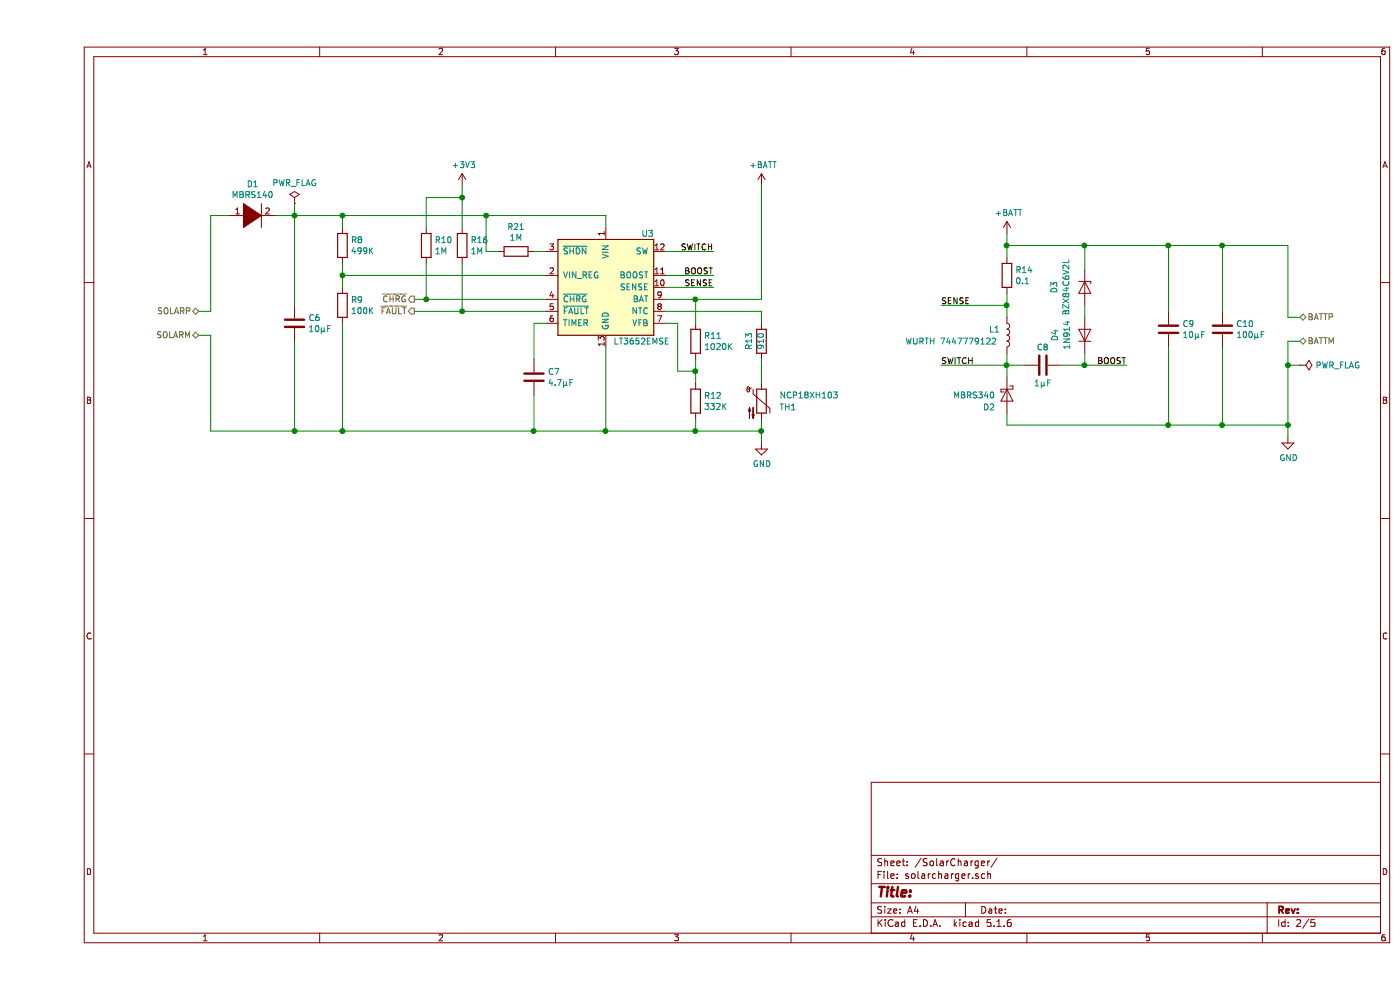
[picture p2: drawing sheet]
EESchema Schematic File Version 4
EELAYER 30 0
EELAYER END
$Descr A4 11693 8268
encoding utf-8
Sheet 2 5
Title ""
Date ""
Rev ""
Comp ""
Comment1 ""
Comment2 ""
Comment3 ""
Comment4 ""
$EndDescr
$Comp
L huhnsfx-rescue:LT3652EMSE-Battery_Management U3
U 1 1
P 4750 2400
AR Path="/5D389DC2" Ref="U3"  Part="1" 
AR Path="/5D389AA1/5D389DC2" Ref="U3"  Part="1" 
F 0 "U3" H 5100 2850 50  0000 C CNN
F 1 "LT3652EMSE" H 5050 1950 50  0000 C CNN
F 2 "Package_SO:MSOP-12-1EP_3x4mm_P0.65mm_EP1.65x2.85mm" H 4750 1800 50  0001 C CNN
F 3 "https://www.analog.com/media/en/technical-documentation/data-sheets/3652fe.pdf" H 5350 1600 50  0001 C CNN
	1    4750 2400
	1    0    0    -1  
$EndComp
$Comp
L pspice:DIODE D1
U 1 1
P 1800 1800
F 0 "D1" H 1800 2065 50  0000 C CNN
F 1 "MBRS140" H 1800 1974 50  0000 C CNN
F 2 "Diode_SMD:D_SMB" H 1800 1800 50  0001 C CNN
F 3 "~" H 1800 1800 50  0001 C CNN
	1    1800 1800
	1    0    0    -1  
$EndComp
$Comp
L huhnsfx-rescue:R-Device R8
U 1 1
P 2550 2050
F 0 "R8" H 2620 2096 50  0000 L CNN
F 1 "499K" H 2620 2005 50  0000 L CNN
F 2 "Resistor_SMD:R_0603_1608Metric" V 2480 2050 50  0001 C CNN
F 3 "~" H 2550 2050 50  0001 C CNN
	1    2550 2050
	1    0    0    -1  
$EndComp
$Comp
L huhnsfx-rescue:R-Device R9
U 1 1
P 2550 2550
F 0 "R9" H 2620 2596 50  0000 L CNN
F 1 "100K" H 2620 2505 50  0000 L CNN
F 2 "Resistor_SMD:R_0603_1608Metric" V 2480 2550 50  0001 C CNN
F 3 "~" H 2550 2550 50  0001 C CNN
	1    2550 2550
	1    0    0    -1  
$EndComp
$Comp
L huhnsfx-rescue:C-Device C6
U 1 1
P 2150 2700
F 0 "C6" H 2265 2746 50  0000 L CNN
F 1 "10µF" H 2265 2655 50  0000 L CNN
F 2 "Capacitor_SMD:C_0603_1608Metric" H 2188 2550 50  0001 C CNN
F 3 "~" H 2150 2700 50  0001 C CNN
	1    2150 2700
	1    0    0    -1  
$EndComp
Wire Wire Line
	2550 1800 2550 1900
Wire Wire Line
	4750 1900 4750 1800
Wire Wire Line
	3850 2100 3750 2100
Wire Wire Line
	3750 2100 3750 1800
$Comp
L huhnsfx-rescue:C-Device C7
U 1 1
P 4150 3150
F 0 "C7" H 4265 3196 50  0000 L CNN
F 1 "4.7µF" H 4265 3105 50  0000 L CNN
F 2 "Capacitor_SMD:C_0603_1608Metric" H 4188 3000 50  0001 C CNN
F 3 "~" H 4150 3150 50  0001 C CNN
	1    4150 3150
	1    0    0    -1  
$EndComp
Wire Wire Line
	2000 1800 2150 1800
$Comp
L power:GND #PWR023
U 1 1
P 6050 3700
F 0 "#PWR023" H 6050 3450 50  0001 C CNN
F 1 "GND" H 6055 3527 50  0000 C CNN
F 2 "" H 6050 3700 50  0001 C CNN
F 3 "" H 6050 3700 50  0001 C CNN
	1    6050 3700
	1    0    0    -1  
$EndComp
$Comp
L huhnsfx-rescue:R-Device R11
U 1 1
P 5500 2850
F 0 "R11" H 5570 2896 50  0000 L CNN
F 1 "1020K" H 5570 2805 50  0000 L CNN
F 2 "Resistor_SMD:R_0603_1608Metric" V 5430 2850 50  0001 C CNN
F 3 "~" H 5500 2850 50  0001 C CNN
	1    5500 2850
	1    0    0    -1  
$EndComp
$Comp
L huhnsfx-rescue:R-Device R12
U 1 1
P 5500 3350
F 0 "R12" H 5570 3396 50  0000 L CNN
F 1 "332K" H 5570 3305 50  0000 L CNN
F 2 "Resistor_SMD:R_0603_1608Metric" V 5430 3350 50  0001 C CNN
F 3 "~" H 5500 3350 50  0001 C CNN
	1    5500 3350
	1    0    0    -1  
$EndComp
$Comp
L huhnsfx-rescue:Thermistor_NTC-Device TH1
U 1 1
P 6050 3350
F 0 "TH1" H 6200 3300 50  0000 L CNN
F 1 "NCP18XH103" H 6200 3400 50  0000 L CNN
F 2 "Resistor_SMD:R_0603_1608Metric" H 6050 3400 50  0001 C CNN
F 3 "~" H 6050 3400 50  0001 C CNN
	1    6050 3350
	1    0    0    -1  
$EndComp
$Comp
L huhnsfx-rescue:R-Device R13
U 1 1
P 6050 2850
F 0 "R13" V 6150 2850 50  0000 C CNN
F 1 "910" V 6050 2850 50  0000 C CNN
F 2 "Resistor_SMD:R_0603_1608Metric" V 5980 2850 50  0001 C CNN
F 3 "~" H 6050 2850 50  0001 C CNN
	1    6050 2850
	-1   0    0    1   
$EndComp
Wire Wire Line
	6050 3500 6050 3600
Wire Wire Line
	5500 3600 5500 3500
Wire Wire Line
	2150 2550 2150 1800
Connection ~ 2150 1800
Wire Wire Line
	2150 1800 2550 1800
Wire Wire Line
	2550 3600 2150 3600
$Comp
L huhnsfx-rescue:R-Device R10
U 1 1
P 3250 2050
F 0 "R10" H 3320 2096 50  0000 L CNN
F 1 "1M" H 3320 2005 50  0000 L CNN
F 2 "Resistor_SMD:R_0603_1608Metric" V 3180 2050 50  0001 C CNN
F 3 "~" H 3250 2050 50  0001 C CNN
	1    3250 2050
	1    0    0    -1  
$EndComp
Wire Wire Line
	2550 2200 2550 2300
Wire Wire Line
	2550 1800 3750 1800
Connection ~ 2550 1800
Connection ~ 2550 2300
Wire Wire Line
	2550 2300 2550 2400
Connection ~ 2550 3600
Text HLabel 3150 2500 0    50   Output ~ 0
~CHRG
$Comp
L huhnsfx-rescue:L-Device L1
U 1 1
P 8100 2800
F 0 "L1" H 7950 2850 50  0000 L CNN
F 1 "WURTH 7447779122" H 7250 2750 50  0000 L CNN
F 2 "Inductor_SMD:L_Wuerth_WE-PD-Typ-7345" H 8100 2800 50  0001 C CNN
F 3 "~" H 8100 2800 50  0001 C CNN
	1    8100 2800
	1    0    0    -1  
$EndComp
$Comp
L huhnsfx-rescue:C-Device C9
U 1 1
P 9450 2750
F 0 "C9" H 9565 2796 50  0000 L CNN
F 1 "10µF" H 9565 2705 50  0000 L CNN
F 2 "Capacitor_SMD:C_0603_1608Metric" H 9488 2600 50  0001 C CNN
F 3 "~" H 9450 2750 50  0001 C CNN
	1    9450 2750
	1    0    0    -1  
$EndComp
Wire Wire Line
	2150 2850 2150 3600
Wire Wire Line
	2550 2700 2550 3600
Wire Wire Line
	6050 3000 6050 3200
Wire Wire Line
	6050 2700 6050 2600
$Comp
L huhnsfx-rescue:C-Device C10
U 1 1
P 9900 2750
F 0 "C10" H 10015 2796 50  0000 L CNN
F 1 "100µF" H 10015 2705 50  0000 L CNN
F 2 "Capacitor_SMD:CP_Elec_6.3x3" H 9938 2600 50  0001 C CNN
F 3 "~" H 9900 2750 50  0001 C CNN
	1    9900 2750
	1    0    0    -1  
$EndComp
$Comp
L huhnsfx-rescue:MBR340-Diode D2
U 1 1
P 8100 3300
F 0 "D2" V 8200 3100 50  0000 L CNN
F 1 "MBRS340" V 8100 2850 50  0000 L CNN
F 2 "Diode_SMD:D_SMC" H 8100 3125 50  0001 C CNN
F 3 "http://www.onsemi.com/pub_link/Collateral/MBR340-D.PDF" H 8100 3300 50  0001 C CNN
	1    8100 3300
	0    1    1    0   
$EndComp
Wire Wire Line
	5500 3000 5500 3100
Connection ~ 5500 3600
Wire Wire Line
	5500 3600 6050 3600
Wire Wire Line
	5500 2500 5500 2700
Wire Wire Line
	5250 2500 5500 2500
Wire Wire Line
	5250 2700 5350 2700
Wire Wire Line
	5350 2700 5350 3100
Wire Wire Line
	5350 3100 5500 3100
Connection ~ 5500 3100
Wire Wire Line
	5500 3100 5500 3200
Wire Wire Line
	5250 2600 6050 2600
Wire Wire Line
	4750 2900 4750 3600
Connection ~ 4750 3600
Wire Wire Line
	4750 3600 5500 3600
Wire Wire Line
	5250 2400 5650 2400
Text Label 5650 2400 2    50   ~ 0
SENSE
Wire Wire Line
	5250 2300 5650 2300
Text Label 5650 2300 2    50   ~ 0
BOOST
Wire Wire Line
	5250 2100 5650 2100
Text Label 5650 2100 2    50   ~ 0
SWITCH
Wire Wire Line
	6050 3600 6050 3700
Connection ~ 6050 3600
Connection ~ 2150 3600
Wire Wire Line
	1450 1800 1600 1800
Wire Wire Line
	1450 3600 2150 3600
$Comp
L power:+BATT #PWR022
U 1 1
P 6050 1550
F 0 "#PWR022" H 6050 1400 50  0001 C CNN
F 1 "+BATT" H 6065 1723 50  0000 C CNN
F 2 "" H 6050 1550 50  0001 C CNN
F 3 "" H 6050 1550 50  0001 C CNN
	1    6050 1550
	1    0    0    -1  
$EndComp
Wire Wire Line
	5500 2500 6050 2500
Connection ~ 5500 2500
$Comp
L huhnsfx-rescue:R-Device R14
U 1 1
P 8100 2300
F 0 "R14" H 8170 2346 50  0000 L CNN
F 1 "0.1" H 8170 2255 50  0000 L CNN
F 2 "Resistor_SMD:R_0603_1608Metric" V 8030 2300 50  0001 C CNN
F 3 "~" H 8100 2300 50  0001 C CNN
	1    8100 2300
	1    0    0    -1  
$EndComp
Wire Wire Line
	8100 2650 8100 2550
Wire Wire Line
	8100 2550 7550 2550
Connection ~ 8100 2550
Wire Wire Line
	8100 2550 8100 2450
Text Label 7550 2550 0    50   ~ 0
SENSE
Wire Wire Line
	8100 2950 8100 3050
Wire Wire Line
	8100 3050 7550 3050
Text Label 7550 3050 0    50   ~ 0
SWITCH
$Comp
L power:+BATT #PWR024
U 1 1
P 8100 1950
F 0 "#PWR024" H 8100 1800 50  0001 C CNN
F 1 "+BATT" H 8115 2123 50  0000 C CNN
F 2 "" H 8100 1950 50  0001 C CNN
F 3 "" H 8100 1950 50  0001 C CNN
	1    8100 1950
	1    0    0    -1  
$EndComp
Wire Wire Line
	8100 1950 8100 2050
Wire Wire Line
	8100 3150 8100 3050
Connection ~ 8100 3050
$Comp
L power:GND #PWR025
U 1 1
P 10450 3650
F 0 "#PWR025" H 10450 3400 50  0001 C CNN
F 1 "GND" H 10455 3477 50  0000 C CNN
F 2 "" H 10450 3650 50  0001 C CNN
F 3 "" H 10450 3650 50  0001 C CNN
	1    10450 3650
	1    0    0    -1  
$EndComp
Wire Wire Line
	8100 3450 8100 3550
Wire Wire Line
	8750 2650 8750 2550
$Comp
L huhnsfx-rescue:BZX84Cxx-Diode D3
U 1 1
P 8750 2400
AR Path="/5D3CA23D" Ref="D3"  Part="1" 
AR Path="/5D389AA1/5D3CA23D" Ref="D3"  Part="1" 
F 0 "D3" H 8750 2150 50  0000 C CNN
F 1 "BZX84C6V2L" H 8750 2250 50  0000 C CNN
F 2 "Diode_SMD:D_SOT-23_ANK" H 8750 2225 50  0001 C CNN
F 3 "https://diotec.com/tl_files/diotec/files/pdf/datasheets/bzx84c2v4.pdf" H 8750 2400 50  0001 C CNN
	1    8750 2400
	0    1    1    0   
$EndComp
$Comp
L huhnsfx-rescue:1N914-Diode D4
U 1 1
P 8750 2800
AR Path="/5D3C97BC" Ref="D4"  Part="1" 
AR Path="/5D389AA1/5D3C97BC" Ref="D4"  Part="1" 
F 0 "D4" H 8750 3050 50  0000 C CNN
F 1 "1N914" H 8750 2950 50  0000 C CNN
F 2 "Diode_SMD:D_SOD-323F" H 8750 2625 50  0001 C CNN
F 3 "http://www.vishay.com/docs/85622/1n914.pdf" H 8750 2800 50  0001 C CNN
	1    8750 2800
	0    -1   -1   0   
$EndComp
Wire Wire Line
	8100 2050 8750 2050
Connection ~ 8100 2050
Wire Wire Line
	8100 2050 8100 2150
Wire Wire Line
	8750 2050 8750 2250
$Comp
L huhnsfx-rescue:C-Device C8
U 1 1
P 8400 3050
F 0 "C8" V 8250 3050 50  0000 C CNN
F 1 "1µF" V 8550 3050 50  0000 C CNN
F 2 "Capacitor_SMD:C_0603_1608Metric" H 8438 2900 50  0001 C CNN
F 3 "~" H 8400 3050 50  0001 C CNN
	1    8400 3050
	0    1    1    0   
$EndComp
Wire Wire Line
	8100 3050 8250 3050
Wire Wire Line
	8550 3050 8750 3050
Wire Wire Line
	8750 3050 8750 2950
Wire Wire Line
	8750 3050 9100 3050
Connection ~ 8750 3050
Text Label 9100 3050 2    50   ~ 0
BOOST
Wire Wire Line
	8100 3550 9450 3550
Wire Wire Line
	10450 3550 10450 3050
Wire Wire Line
	9900 2900 9900 3550
Connection ~ 9900 3550
Wire Wire Line
	9900 3550 10450 3550
Wire Wire Line
	9450 2900 9450 3550
Connection ~ 9450 3550
Wire Wire Line
	9450 3550 9900 3550
Wire Wire Line
	8750 2050 9450 2050
Wire Wire Line
	9450 2050 9450 2600
Connection ~ 8750 2050
Wire Wire Line
	9900 2600 9900 2050
Wire Wire Line
	9900 2050 9450 2050
Connection ~ 9450 2050
Wire Wire Line
	10450 2050 9900 2050
Connection ~ 9900 2050
Wire Wire Line
	10450 3550 10450 3650
Connection ~ 10450 3550
$Comp
L power:PWR_FLAG #FLG02
U 1 1
P 10550 3050
F 0 "#FLG02" H 10550 3125 50  0001 C CNN
F 1 "PWR_FLAG" V 10550 3178 50  0000 L CNN
F 2 "" H 10550 3050 50  0001 C CNN
F 3 "~" H 10550 3050 50  0001 C CNN
	1    10550 3050
	0    1    1    0   
$EndComp
Wire Wire Line
	10550 3050 10450 3050
Connection ~ 10450 3050
$Comp
L power:PWR_FLAG #FLG01
U 1 1
P 2150 1700
F 0 "#FLG01" H 2150 1775 50  0001 C CNN
F 1 "PWR_FLAG" H 2150 1873 50  0000 C CNN
F 2 "" H 2150 1700 50  0001 C CNN
F 3 "~" H 2150 1700 50  0001 C CNN
	1    2150 1700
	1    0    0    -1  
$EndComp
Wire Wire Line
	2150 1700 2150 1800
Text HLabel 1350 2600 0    50   BiDi ~ 0
SOLARP
Wire Wire Line
	1350 2600 1450 2600
Wire Wire Line
	1450 1800 1450 2600
Text HLabel 1350 2800 0    50   BiDi ~ 0
SOLARM
Wire Wire Line
	1350 2800 1450 2800
Wire Wire Line
	1450 2800 1450 3600
Text HLabel 10550 2650 2    50   BiDi ~ 0
BATTP
Wire Wire Line
	10550 2650 10450 2650
Wire Wire Line
	10450 2050 10450 2650
Text HLabel 10550 2850 2    50   BiDi ~ 0
BATTM
Wire Wire Line
	10550 2850 10450 2850
Wire Wire Line
	10450 2850 10450 3050
Wire Wire Line
	6050 1550 6050 2500
$Comp
L power:+3V3 #PWR0101
U 1 1
P 3550 1550
F 0 "#PWR0101" H 3550 1400 50  0001 C CNN
F 1 "+3V3" H 3565 1723 50  0000 C CNN
F 2 "" H 3550 1550 50  0001 C CNN
F 3 "" H 3550 1550 50  0001 C CNN
	1    3550 1550
	1    0    0    -1  
$EndComp
Text HLabel 3150 2600 0    50   Output ~ 0
~FAULT
$Comp
L huhnsfx-rescue:R-Device R16
U 1 1
P 3550 2050
F 0 "R16" H 3620 2096 50  0000 L CNN
F 1 "1M" H 3620 2005 50  0000 L CNN
F 2 "Resistor_SMD:R_0603_1608Metric" V 3480 2050 50  0001 C CNN
F 3 "~" H 3550 2050 50  0001 C CNN
	1    3550 2050
	1    0    0    -1  
$EndComp
Wire Wire Line
	3150 2500 3250 2500
Wire Wire Line
	3250 2200 3250 2500
Connection ~ 3250 2500
Wire Wire Line
	3150 2600 3550 2600
Wire Wire Line
	3550 2200 3550 2600
Connection ~ 3550 2600
Wire Wire Line
	3250 1900 3250 1650
Wire Wire Line
	3250 1650 3550 1650
Wire Wire Line
	3550 1650 3550 1550
Wire Wire Line
	3550 1650 3550 1900
Connection ~ 3550 1650
$Comp
L Device:R R21
U 1 1
P 4000 2100
F 0 "R21" V 3793 2100 50  0000 C CNN
F 1 "1M" V 3884 2100 50  0000 C CNN
F 2 "Resistor_SMD:R_0603_1608Metric" V 3930 2100 50  0001 C CNN
F 3 "~" H 4000 2100 50  0001 C CNN
	1    4000 2100
	0    1    1    0   
$EndComp
Wire Wire Line
	3750 1800 4750 1800
Connection ~ 3750 1800
Wire Wire Line
	2550 2300 4250 2300
Wire Wire Line
	4250 2100 4150 2100
Wire Wire Line
	3250 2500 4250 2500
Wire Wire Line
	3550 2600 4250 2600
Wire Wire Line
	4250 2700 4150 2700
Wire Wire Line
	4150 2700 4150 3000
Wire Wire Line
	2550 3600 4150 3600
Wire Wire Line
	4150 3300 4150 3600
Connection ~ 4150 3600
Wire Wire Line
	4150 3600 4750 3600
$EndSCHEMATC
